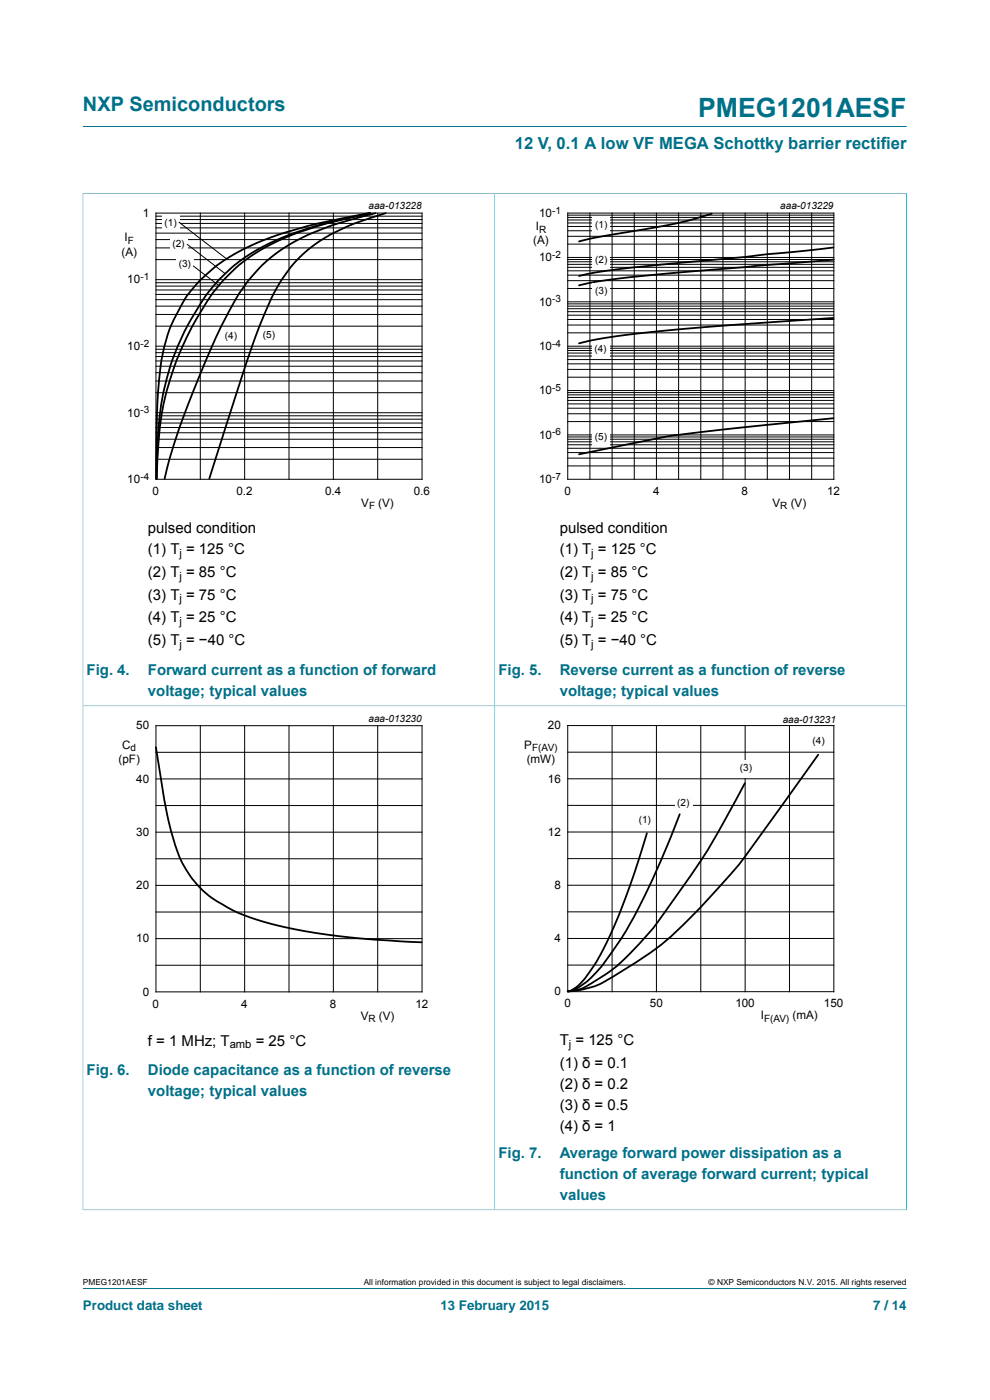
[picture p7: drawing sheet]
<svg xmlns="http://www.w3.org/2000/svg" width="210mm" height="297mm" viewBox="0 0 210 297" stroke-linecap="round" stroke-linejoin="round" font-family="sans-serif">
<path d="M17.6 26.8h174.7M17.6 40.9v108.8h87.3v-108.7h-87.4M17.6 273.3h174.7" fill="none" stroke="#007088" stroke-width=".21"/>
<path d="M102.2 42.4h-81.8v66.3h81.8" fill="none" stroke="#fefefe" stroke-width=".21"/>
<g fill="none" stroke="#000" stroke-width=".21">
<path d="M33.1 45.2h56.4v56.5h-56.4zM33.1 60h56.4M33.1 59.3h56.4M33.1 55.1h56.4M33.1 52.6h56.4M33.1 50.8h56.4M33.1 49.5h56.4M33.1 48.3h56.4M33.1 47.4h56.4M33.1 46.6h56.4M33.1 45.9h56.4M42.5 45.2v56.5"/>
<path d="M51.9 45.2v56.5M61.3 45.2v56.5M70.7 45.2v56.5M80.1 45.2v56.5M33.1 79.1h56.4M33.1 77.7h56.4M33.1 76.6h56.4M33.1 75.6h56.4M33.1 74.8h56.4M33.1 74.1h56.4M33.1 73.4h56.4M33.1 69.2h56.4"/>
<path d="M33.1 66.7h56.4M33.1 64.9h56.4M33.1 63.6h56.4M33.1 62.5h56.4M33.1 61.5h56.4M33.1 60.7h56.4M33.1 97.4h56.4M33.1 94.9h56.4M33.1 93.2h56.4M33.1 91.8h56.4M33.1 90.7h56.4M33.1 89.7h56.4"/>
<path d="M33.1 88.9h56.4M33.1 88.2h56.4M33.1 87.6h56.4M33.1 83.3h56.4M33.1 80.8h56.4"/>
</g>
<g fill="#fefefe">
<path d="M34.4 45.5h3.8v3.7h-3.8z"/>
<path d="M36 50h3.8v3.6h-3.8z"/>
<path d="M37.4 54.2h3.8v3.6h-3.8z"/>
<path d="M47.1 69.5h3.8v3.7h-3.8z"/>
<path d="M55.2 69.5h3.8v3.6h-3.8z"/>
</g>
<g fill="none" stroke="#000" stroke-width=".21">
<path d="M37.9 47.1l10.2 7.9M39.7 51.8l8.1 6.3M41 56.4l5.4 4.2M120.4 45.2h56.5v56.5h-56.5zM120.4 59.5h56.5M120.4 58.4h56.5M120.4 57.5h56.5M120.4 56.7h56.5M120.4 56.1h56.5M120.4 55.5h56.5M120.4 55.1h56.5M120.4 54.6h56.5"/>
<path d="M120.4 51.8h56.5M120.4 50.1h56.5M120.4 49h56.5M120.4 48h56.5M120.4 47.3h56.5M120.4 46.7h56.5M120.4 46.1h56.5M120.4 45.6h56.5M125.1 45.2v56.5M129.8 45.2v56.5M134.5 45.2v56.5M139.2 45.2v56.5"/>
<path d="M143.9 45.2v56.5M148.7 45.2v56.5M153.4 45.2v56.5M158.1 45.2v56.5M162.8 45.2v56.5M167.5 45.2v56.5M172.2 45.2v56.5M120.4 78.4h56.5M120.4 77.2h56.5M120.4 76.3h56.5M120.4 75.5h56.5M120.4 74.9h56.5"/>
<path d="M120.4 74.4h56.5M120.4 73.9h56.5M120.4 73.4h56.5M120.4 70.6h56.5M120.4 69h56.5M120.4 67.8h56.5M120.4 66.9h56.5M120.4 66.1h56.5M120.4 65.5h56.5M120.4 64.9h56.5M120.4 64.5h56.5M120.4 64h56.5"/>
<path d="M120.4 61.2h56.5M120.4 98.8h56.5M120.4 97.2h56.5M120.4 96h56.5M120.4 95.1h56.5M120.4 94.4h56.5M120.4 93.7h56.5M120.4 93.2h56.5M120.4 92.7h56.5M120.4 92.3h56.5M120.4 89.4h56.5M120.4 87.8h56.5"/>
<path d="M120.4 86.6h56.5M120.4 85.7h56.5M120.4 84.9h56.5M120.4 84.3h56.5M120.4 83.8h56.5M120.4 83.3h56.5M120.4 82.9h56.5M120.4 80h56.5"/>
</g>
<path d="M78.3 45.2a119.1 119.1 0 0 0-20.5 5l-3.5 1.4-3.9 1.9a30.1 30.1 0 0 0-15.7 20.8 108.1 108.1 0 0 0-1.5 19.3l-.1 8M78.5 45.2a95 95 0 0 0-18.9 5.3l-2.8 1.3-3.5 1.9a35.8 35.8 0 0 0-12.8 14.1 56.7 56.7 0 0 0-7.1 28.1l-.2 5.7M78.6 45.2a90.6 90.6 0 0 0-18.3 5.3l-3.2 1.5-2.9 1.7a36.4 36.4 0 0 0-12.6 14.1l-3.1 6.1a61.8 61.8 0 0 0-5.2 24.7v3M79.7 45.2a69.4 69.4 0 0 0-16.4 5.6l-3.9 2.4a35 35 0 0 0-11.3 13.8l-1.8 3.6-2.9 6.5-5.5 14a89 89 0 0 0-3 10.5M81.8 45.2a49.2 49.2 0 0 0-14.1 6l-2.9 2.2a33.5 33.5 0 0 0-8.8 13.6l-1.5 3.6-2.3 6.5-7.8 24.5M151 45.3l-4.7 1.4-3.3 .8-16 2.8-4.2 .9M176.8 52.5l-19.2 2.1-23.5 2.2-6.6 .8-4.7 .9M176.8 55.1l-41.8 3.6-7.5 .9-4.7 .9M176.8 67.5l-22.5 1.5-14.1 1.2-10.3 1.3-4.3 .7-2.8 .6M176.8 88.7l-30 3.2a92.6 92.6 0 0 0-13.6 2.4l-10.4 2.1" fill="none" stroke="#000" stroke-width=".38"/>
<path d="M192.3 40.9v108.8h-87.4v-108.7h87.5" fill="none" stroke="#007088" stroke-width=".21"/>
<path d="M189.6 42.4h-81.9v66.3h81.9" fill="none" stroke="#fefefe" stroke-width=".21"/>
<g fill="#fefefe">
<path d="M125.7 46h3.8v3.6h-3.8z"/>
<path d="M125.7 53.4h3.8v3.6h-3.8z"/>
<path d="M125.7 60.1h3.8v3.6h-3.8z"/>
<path d="M125.5 72.4h3.8v3.6h-3.8z"/>
<path d="M125.6 91h3.8v3.7h-3.8z"/>
</g>
<path d="M104.9 149.7v107M17.5 256.7h174.9M17.6 256.7v-107h174.7v107" fill="none" stroke="#007088" stroke-width=".21"/>
<path d="M102.2 151.1h-81.8v66.4h81.8M189.6 151.1h-81.9v66.3h81.9" fill="none" stroke="#fefefe" stroke-width=".21"/>
<g fill="none" stroke="#000" stroke-width=".21">
<path d="M33.1 154h56.4v56.4h-56.4zM33.1 159.6h56.4M42.5 154v56.4M51.9 154v56.4M61.3 154v56.4M70.7 154v56.4M80.1 154v56.4M120.4 153.9h56.5v56.5h-56.5zM120.4 159.6h56.5M129.8 153.9v56.5M139.2 153.9v56.5M148.7 153.9v56.5"/>
<path d="M158.1 153.9v56.5M167.5 153.9v56.5M33.1 170.9h56.4M33.1 165.2h56.4M33.1 176.5h56.4M120.4 170.9h56.5M120.4 165.2h56.5M120.4 176.5h56.5M33.1 182.2h56.4M33.1 193.5h56.4M33.1 187.8h56.4M33.1 199.1h56.4"/>
<path d="M120.4 182.2h56.5M120.4 193.4h56.5M120.4 187.8h56.5M120.4 199.1h56.5M33.1 204.8h56.4M120.4 204.7h56.5"/>
</g>
<path d="M33.1 158.5a138.6 138.6 0 0 0 4.1 21 21.3 21.3 0 0 0 11.4 13.2 62.6 62.6 0 0 0 18.3 5.2l10.3 1.3 12.3 .7M137.2 176.8l-2.2 7.1-2 5.7-1.9 5-2.7 6a27.8 27.8 0 0 1-6.4 9l-.8 .5-.8 .2M144.2 172.7l-4 9.8-3.7 8.1a68.3 68.3 0 0 1-10.5 16.2 10 10 0 0 1-5.3 3.5h-.3M158 166.2l-1.5 2.8a153.8 153.8 0 0 1-14.8 23.6 63.8 63.8 0 0 1-12.5 13.6l-1.5 1a19.1 19.1 0 0 1-5.2 2.8l-2.1 .3M173.6 160.1l-4.1 5.8a384.3 384.3 0 0 1-14.1 19.1l-.4 .4a141.3 141.3 0 0 1-14.9 15.1l-2.8 2.1-4.5 2.9a33.6 33.6 0 0 1-7.5 4l-2.7 .6-2.2 .2" fill="none" stroke="#000" stroke-width=".38"/>
<g fill="#fefefe">
<path d="M134.9 172.3h3.8v3.7h-3.8z"/>
<path d="M143.1 168.6h3.8v3.6h-3.8z"/>
<path d="M156.4 161.3h3.8v3.6h-3.8z"/>
<path d="M171.8 155.5h3.8v3.7h-3.8z"/>
</g>
<text font-size="5.6" fill="#007088" x="148.1" y="24.8">PMEG1201AESF</text>
<text font-size="4.2" fill="#007088" x="17.6" y="23.6">NXP Semiconductors</text>
<text font-size="3.5" fill="#007088" x="109.2" y="31.7">12 V, 0.1 A low VF MEGA Schottky barrier rectifier</text>
<g font-size="3.2">
<text x="31.4" y="113.1">pulsed condition</text>
<text x="118.7" y="113.1">pulsed condition</text>
<text x="31.4" y="117.5">(1) T = 125 °C</text>
<text x="118.7" y="117.5">(1) T = 125 °C</text>
<text x="31.4" y="122.3">(2) T = 85 °C</text>
<text x="118.7" y="122.3">(2) T = 85 °C</text>
<text x="31.4" y="127.2">(3) T = 75 °C</text>
<text x="118.7" y="127.2">(3) T = 75 °C</text>
<text x="31.4" y="132">(4) T = 25 °C</text>
<text x="31.4" y="136.9">(5) T = −40 °C</text>
<text x="118.7" y="132">(4) T = 25 °C</text>
<text x="118.7" y="136.9">(5) T = −40 °C</text>
<text x="31.4" y="221.8">f = 1 MHz; T</text>
<text x="54.2" y="221.8">= 25 °C</text>
<text x="118.7" y="221.8">T = 125 °C</text>
<text x="118.7" y="226.6">(1) δ = 0.1</text>
<text x="118.7" y="231">(2) δ = 0.2</text>
<text x="118.7" y="235.5">(3) δ = 0.5</text>
<text x="118.7" y="239.9">(4) δ = 1</text>
</g>
<g font-size="3.2" fill="#007088">
<text x="18.4" y="143.2">Fig. 4.</text>
<text x="31.4" y="143.2">Forward current as a function of forward</text>
<text x="105.7" y="143.2">Fig. 5.</text>
<text x="118.7" y="143.2">Reverse current as a function of reverse</text>
<text x="31.4" y="147.6">voltage; typical values</text>
<text x="118.7" y="147.6">voltage; typical values</text>
<text x="18.4" y="228.1">Fig. 6.</text>
<text x="31.4" y="228.1">Diode capacitance as a function of reverse</text>
<text x="31.4" y="232.5">voltage; typical values</text>
<text x="105.7" y="245.7">Fig. 7.</text>
<text x="118.7" y="245.7">Average forward power dissipation as a</text>
<text x="118.7" y="250.1">function of average forward current; typical</text>
<text x="118.7" y="254.5">values</text>
</g>
<g font-size="2.8" fill="#007088">
<text x="17.6" y="277.9">Product data sheet</text>
<text x="93.4" y="277.9">13 February 2015</text>
<text x="185.2" y="277.9">7 / 14</text>
</g>
<g font-size="2.5">
<text x="30.3" y="46">1</text>
<text x="114.3" y="46">10</text>
<text x="26.4" y="51.2">I</text>
<text x="113.1" y="51.8">(A)</text>
<text x="113.6" y="48.9">I</text>
<text x="25.8" y="54.2">(A)</text>
<text x="114.3" y="55.4">10</text>
<text x="27" y="60.1">10</text>
<text x="114.3" y="64.8">10</text>
<text x="27" y="74.3">10</text>
<text x="114.3" y="74.3">10</text>
<text x="114.3" y="83.7">10</text>
<text x="27" y="88.4">10</text>
<text x="114.3" y="93.1">10</text>
<text x="27" y="102.5">10</text>
<text x="32.4" y="105">0</text>
<text x="50.2" y="105">0.2</text>
<text x="69" y="105">0.4</text>
<text x="76.6" y="107.6">V</text>
<text x="80.2" y="107.6">(V)</text>
<text x="87.8" y="105">0.6</text>
<text x="114.3" y="102.5">10</text>
<text x="119.7" y="105">0</text>
<text x="138.5" y="105">4</text>
<text x="157.3" y="105">8</text>
<text x="163.9" y="107.6">V</text>
<text x="167.7" y="107.6">(V)</text>
<text x="175.5" y="105">12</text>
<text x="28.9" y="154.8">50</text>
<text x="116.2" y="154.7">20</text>
<text x="25.1" y="161.9">(pF)</text>
<text x="25.9" y="158.9">C</text>
<text x="111.2" y="158.9">P</text>
<text x="111.7" y="161.8">(mW)</text>
<text x="28.9" y="166.1">40</text>
<text x="116.2" y="166">16</text>
<text x="28.9" y="177.4">30</text>
<text x="116.2" y="177.3">12</text>
<text x="28.9" y="188.7">20</text>
<text x="117.6" y="188.6">8</text>
<text x="28.9" y="199.9">10</text>
<text x="117.6" y="199.9">4</text>
<text x="30.3" y="211.2">0</text>
<text x="32.4" y="213.8">0</text>
<text x="51.2" y="213.8">4</text>
<text x="70" y="213.8">8</text>
<text x="88.1" y="213.8">12</text>
<text x="117.6" y="211.2">0</text>
<text x="119.7" y="213.7">0</text>
<text x="137.8" y="213.7">50</text>
<text x="156" y="213.7">100</text>
<text x="174.8" y="213.7">150</text>
<text x="76.5" y="216.3">V</text>
<text x="80.4" y="216.3">(V)</text>
<text x="161.4" y="216.3">I</text>
<text x="168.1" y="216.3">(mA)</text>
</g>
<g font-size="2.4">
<text x="38.1" y="118.1">j</text>
<text x="125.4" y="118.1">j</text>
<text x="38.1" y="122.9">j</text>
<text x="125.4" y="122.9">j</text>
<text x="38.1" y="127.8">j</text>
<text x="125.4" y="127.8">j</text>
<text x="38.1" y="132.7">j</text>
<text x="38.1" y="137.5">j</text>
<text x="125.4" y="132.7">j</text>
<text x="125.4" y="137.5">j</text>
<text x="48.7" y="222.4">amb</text>
<text x="120.7" y="222.4">j</text>
</g>
<g font-size="2.1">
<text x="34.9" y="47.9">(1)</text>
<text x="78.2" y="44.4">aaa-013228</text>
<text x="117.1" y="45.3">-1</text>
<text x="165.5" y="44.4">aaa-013229</text>
<text x="27.1" y="51.7">F</text>
<text x="36.6" y="52.3">(2)</text>
<text x="114.3" y="49.4">R</text>
<text x="126.3" y="48.3">(1)</text>
<text x="29.8" y="59.4">-1</text>
<text x="37.9" y="56.6">(3)</text>
<text x="117.1" y="54.7">-2</text>
<text x="126.3" y="55.7">(2)</text>
<text x="117.1" y="64.1">-3</text>
<text x="126.3" y="62.5">(3)</text>
<text x="47.7" y="71.9">(4)</text>
<text x="55.8" y="71.8">(5)</text>
<text x="29.8" y="73.5">-2</text>
<text x="117.1" y="73.5">-4</text>
<text x="126.1" y="74.7">(4)</text>
<text x="117.1" y="82.9">-5</text>
<text x="29.8" y="87.6">-3</text>
<text x="117.1" y="92.3">-6</text>
<text x="126.2" y="93.4">(5)</text>
<text x="29.8" y="101.7">-4</text>
<text x="117.1" y="101.7">-7</text>
<text x="78.3" y="108.1">F</text>
<text x="165.5" y="108.1">R</text>
<text x="78.2" y="153.1">aaa-013230</text>
<text x="166" y="153.4">aaa-013231</text>
<text x="27.7" y="159.4">d</text>
<text x="112.9" y="159.4">F(AV)</text>
<text x="172.4" y="157.8">(4)</text>
<text x="156.9" y="163.6">(3)</text>
<text x="143.7" y="170.9">(2)</text>
<text x="135.5" y="174.7">(1)</text>
<text x="78.2" y="216.8">R</text>
<text x="162.1" y="216.8">F(AV)</text>
</g>
<g font-size="1.8">
<text x="17.6" y="272.7">PMEG1201AESF</text>
<text x="77.2" y="272.7">All information provided in this document is subject to legal disclaimers.</text>
<text x="150.3" y="272.7">© NXP Semiconductors N.V. 2015. All rights reserved</text>
</g>
</svg>
